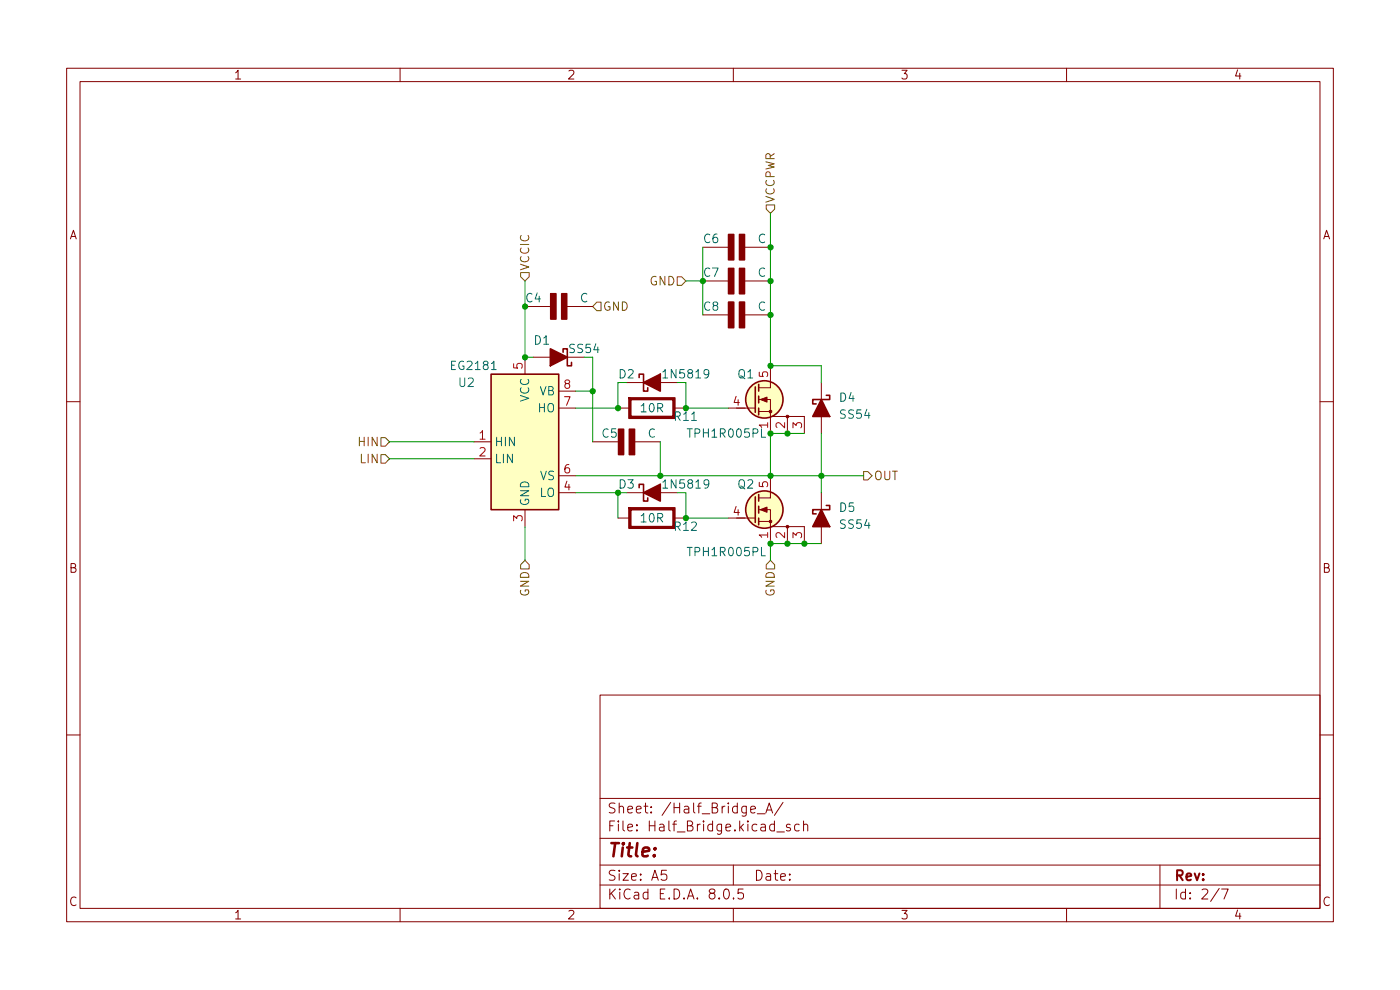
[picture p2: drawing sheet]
(kicad_sch
 (version 20231120)
 (generator "eeschema")
 (generator_version "8.0")
 (paper "A5")
 (lib_symbols
  (symbol "Driver_FET_Addition:EG2181" (exclude_from_sim no) (in_bom yes) (on_board yes)
   (property "Reference" "U" (at 5.334 13.716 0) (effects (font (size 1.27 1.27))))
   (property "Value" "EG2181" (at 7.62 11.684 0) (effects (font (size 1.27 1.27))))
   (property "Footprint" "Package_SO:SOP-8_5.28x5.23mm_P1.27mm" (at 0 -13.462 0) (effects (font (size 1.27 1.27)) (hide yes)))
   (property "Datasheet" "https://item.szlcsc.com/datasheet/EG2181/464355.html" (at -0.508 -16.764 0) (effects (font (size 1.27 1.27)) (hide yes)))
   (property "Description" "High and Low Side Driver, 600V, 2/2.5A, PDIP-8/SOIC-8" (at -1.778 -20.828 0) (effects (font (size 1.27 1.27)) (hide yes)))
   (symbol "EG2181_0_1"
    (rectangle (start -5.08 -10.16) (end 5.08 10.16) (stroke (width 0.254) (type default)) (fill (type background))))
   (symbol "EG2181_1_1"
    (pin input line (at -7.62 0 0) (length 2.54) (name "HIN" (effects (font (size 1.27 1.27)))) (number "1" (effects (font (size 1.27 1.27)))))
    (pin input line (at -7.62 -2.54 0) (length 2.54) (name "LIN" (effects (font (size 1.27 1.27)))) (number "2" (effects (font (size 1.27 1.27)))))
    (pin power_in line (at 0 -12.7 90) (length 2.54) (name "GND" (effects (font (size 1.27 1.27)))) (number "3" (effects (font (size 1.27 1.27)))))
    (pin output line (at 7.62 -7.62 180) (length 2.54) (name "LO" (effects (font (size 1.27 1.27)))) (number "4" (effects (font (size 1.27 1.27)))))
    (pin power_in line (at 0 12.7 270) (length 2.54) (name "VCC" (effects (font (size 1.27 1.27)))) (number "5" (effects (font (size 1.27 1.27)))))
    (pin passive line (at 7.62 -5.08 180) (length 2.54) (name "VS" (effects (font (size 1.27 1.27)))) (number "6" (effects (font (size 1.27 1.27)))))
    (pin output line (at 7.62 5.08 180) (length 2.54) (name "HO" (effects (font (size 1.27 1.27)))) (number "7" (effects (font (size 1.27 1.27)))))
    (pin passive line (at 7.62 7.62 180) (length 2.54) (name "VB" (effects (font (size 1.27 1.27)))) (number "8" (effects (font (size 1.27 1.27)))))))
  (symbol "PCM_Diode_Schottky_AKL:1N5819"
   (pin_numbers hide)
   (pin_names
    (offset 1.016) hide) (exclude_from_sim no) (in_bom yes) (on_board yes)
   (property "Reference" "D" (at 0 5.08 0) (effects (font (size 1.27 1.27))))
   (property "Value" "1N5819" (at 0 2.54 0) (effects (font (size 1.27 1.27))))
   (property "Footprint" "PCM_Diode_THT_AKL:D_DO-41_SOD81_P7.62mm_Horizontal" (at 0 0 0) (effects (font (size 1.27 1.27)) (hide yes)))
   (property "Datasheet" "https://www.tme.eu/Document/1dcb17797cd83f32e896ece3030f14cc/1n5817-19.pdf" (at 0 0 0) (effects (font (size 1.27 1.27)) (hide yes)))
   (property "Description" "DO-41 Schottky diode, 40V, 1A, Alternate KiCAD Library" (at 0 0 0) (effects (font (size 1.27 1.27)) (hide yes)))
   (symbol "1N5819_0_1"
    (polyline (pts (xy -1.27 0) (xy 1.27 0)) (stroke (width 0) (type default)) (fill (type none)))
    (polyline (pts (xy -1.27 -1.27) (xy -1.27 1.27) (xy 1.27 0) (xy -1.27 -1.27)) (stroke (width 0.254) (type default)) (fill (type outline)))
    (polyline (pts (xy 1.905 -0.762) (xy 1.905 -1.27) (xy 1.27 -1.27) (xy 1.27 1.27) (xy 0.635 1.27) (xy 0.635 0.762)) (stroke (width 0.254) (type default)) (fill (type none))))
   (symbol "1N5819_0_2"
    (polyline (pts (xy -2.54 -2.54) (xy 2.54 2.54)) (stroke (width 0) (type default)) (fill (type none)))
    (polyline (pts (xy 0 1.778) (xy 1.778 0)) (stroke (width 0.254) (type default)) (fill (type none)))
    (polyline (pts (xy 0 1.778) (xy -0.381 1.397) (xy 0 1.016)) (stroke (width 0.254) (type default)) (fill (type none)))
    (polyline (pts (xy 1.778 0) (xy 2.159 0.381) (xy 1.778 0.762)) (stroke (width 0.254) (type default)) (fill (type none)))
    (polyline (pts (xy -0.889 -0.889) (xy -1.778 0) (xy 0.889 0.889) (xy 0 -1.778) (xy -0.889 -0.889)) (stroke (width 0.254) (type default)) (fill (type outline))))
   (symbol "1N5819_1_1"
    (pin passive line (at 3.81 0 180) (length 2.54) (name "K" (effects (font (size 1.27 1.27)))) (number "1" (effects (font (size 1.27 1.27)))))
    (pin passive line (at -3.81 0 0) (length 2.54) (name "A" (effects (font (size 1.27 1.27)))) (number "2" (effects (font (size 1.27 1.27))))))
   (symbol "1N5819_1_2"
    (pin passive line (at 2.54 2.54 180) (length 0) (name "K" (effects (font (size 1.27 1.27)))) (number "1" (effects (font (size 1.27 1.27)))))
    (pin passive line (at -2.54 -2.54 0) (length 0) (name "A" (effects (font (size 1.27 1.27)))) (number "2" (effects (font (size 1.27 1.27)))))))
  (symbol "PCM_Diode_Schottky_AKL:SS54"
   (pin_numbers hide)
   (pin_names
    (offset 1.016) hide) (exclude_from_sim no) (in_bom yes) (on_board yes)
   (property "Reference" "D" (at 0 5.08 0) (effects (font (size 1.27 1.27))))
   (property "Value" "SS54" (at 0 2.54 0) (effects (font (size 1.27 1.27))))
   (property "Footprint" "PCM_Diode_SMD_AKL:D_SMC" (at 0 0 0) (effects (font (size 1.27 1.27)) (hide yes)))
   (property "Datasheet" "https://www.laro.com.pl/pdf/ss56.pdf" (at 0 0 0) (effects (font (size 1.27 1.27)) (hide yes)))
   (property "Description" "SMC Schottky diode, 40V, 5A, Alternate KiCAD Library" (at 0 0 0) (effects (font (size 1.27 1.27)) (hide yes)))
   (symbol "SS54_0_1"
    (polyline (pts (xy -1.27 0) (xy 1.27 0)) (stroke (width 0) (type default)) (fill (type none)))
    (polyline (pts (xy -1.27 -1.27) (xy -1.27 1.27) (xy 1.27 0) (xy -1.27 -1.27)) (stroke (width 0.254) (type default)) (fill (type outline)))
    (polyline (pts (xy 1.905 -0.762) (xy 1.905 -1.27) (xy 1.27 -1.27) (xy 1.27 1.27) (xy 0.635 1.27) (xy 0.635 0.762)) (stroke (width 0.254) (type default)) (fill (type none))))
   (symbol "SS54_0_2"
    (polyline (pts (xy -2.54 -2.54) (xy 2.54 2.54)) (stroke (width 0) (type default)) (fill (type none)))
    (polyline (pts (xy 0 1.778) (xy 1.778 0)) (stroke (width 0.254) (type default)) (fill (type none)))
    (polyline (pts (xy 0 1.778) (xy -0.381 1.397) (xy 0 1.016)) (stroke (width 0.254) (type default)) (fill (type none)))
    (polyline (pts (xy 1.778 0) (xy 2.159 0.381) (xy 1.778 0.762)) (stroke (width 0.254) (type default)) (fill (type none)))
    (polyline (pts (xy -0.889 -0.889) (xy -1.778 0) (xy 0.889 0.889) (xy 0 -1.778) (xy -0.889 -0.889)) (stroke (width 0.254) (type default)) (fill (type outline))))
   (symbol "SS54_1_1"
    (pin passive line (at 3.81 0 180) (length 2.54) (name "K" (effects (font (size 1.27 1.27)))) (number "1" (effects (font (size 1.27 1.27)))))
    (pin passive line (at -3.81 0 0) (length 2.54) (name "A" (effects (font (size 1.27 1.27)))) (number "2" (effects (font (size 1.27 1.27))))))
   (symbol "SS54_1_2"
    (pin passive line (at 2.54 2.54 180) (length 0) (name "K" (effects (font (size 1.27 1.27)))) (number "1" (effects (font (size 1.27 1.27)))))
    (pin passive line (at -2.54 -2.54 0) (length 0) (name "A" (effects (font (size 1.27 1.27)))) (number "2" (effects (font (size 1.27 1.27)))))))
  (symbol "PCM_Elektuur:C"
   (pin_numbers hide)
   (pin_names
    (offset 0) hide) (exclude_from_sim no) (in_bom yes) (on_board yes)
   (property "Reference" "C" (at 0.635 3.175 0) (effects (font (size 1.27 1.27)) (justify left)))
   (property "Value" "C" (at 0.635 -3.175 0) (effects (font (size 1.27 1.27)) (justify left)))
   (property "Footprint" "" (at 0 0 0) (effects (font (size 1.27 1.27)) (hide yes)))
   (property "Datasheet" "" (at 0 0 0) (effects (font (size 1.27 1.27)) (hide yes)))
   (property "Description" "capacitor, non-polarized/bipolar" (at 0 0 0) (effects (font (size 1.27 1.27)) (hide yes)))
   (property "Indicator" "+" (at -1.27 3.175 0) (effects (font (size 1.27 1.27)) (hide yes)))
   (property "Rating" "V" (at -0.635 -3.175 0) (effects (font (size 1.27 1.27)) (justify right) (hide yes)))
   (symbol "C_1_1"
    (rectangle (start -1.905 -0.4318) (end 1.905 -1.1938) (stroke (width 0.254) (type default)) (fill (type outline)))
    (rectangle (start -1.905 1.1938) (end 1.905 0.4318) (stroke (width 0.254) (type default)) (fill (type outline)))
    (pin passive line (at 0 5.08 270) (length 3.8862) (name "+" (effects (font (size 1.27 1.27)))) (number "1" (effects (font (size 1.27 1.27)))))
    (pin passive line (at 0 -5.08 90) (length 3.8862) (name "-" (effects (font (size 1.27 1.27)))) (number "2" (effects (font (size 1.27 1.27))))))
   (symbol "C_1_2"
    (polyline (pts (xy -1.905 -1.4986) (xy 1.905 -1.4986) (xy 1.905 -0.4318) (xy -1.905 -0.4318) (xy -1.905 -1.4986) (xy -1.8034 -1.397) (xy -1.8034 -0.5334) (xy 1.8034 -0.5334) (xy 1.8034 -1.397) (xy -1.8034 -1.397) (xy -1.905 -1.4986)) (stroke (width 0.254) (type default)) (fill (type outline)))
    (polyline (pts (xy -1.905 0.4318) (xy 1.905 0.4318) (xy 1.905 1.4986) (xy -1.905 1.4986) (xy -1.905 0.4318) (xy -1.8034 0.5334) (xy -1.8034 1.397) (xy 1.8034 1.397) (xy 1.8034 0.5334) (xy -1.8034 0.5334) (xy -1.905 0.4318)) (stroke (width 0.254) (type default)) (fill (type outline)))
    (pin passive line (at 0 5.08 270) (length 3.5814) (name "+" (effects (font (size 1.27 1.27)))) (number "1" (effects (font (size 1.27 1.27)))))
    (pin passive line (at 0 -5.08 90) (length 3.5814) (name "-" (effects (font (size 1.27 1.27)))) (number "2" (effects (font (size 1.27 1.27)))))))
  (symbol "PCM_Elektuur:R"
   (pin_numbers hide)
   (pin_names
    (offset 0) hide) (exclude_from_sim no) (in_bom yes) (on_board yes)
   (property "Reference" "R" (at 2.54 3.175 0) (effects (font (size 1.27 1.27)) (justify left)))
   (property "Value" "R" (at 0 0 90) (effects (font (size 1.27 1.27))))
   (property "Footprint" "" (at 0 0 0) (effects (font (size 1.27 1.27)) (hide yes)))
   (property "Datasheet" "" (at 0 0 0) (effects (font (size 1.27 1.27)) (hide yes)))
   (property "Description" "resistor" (at 0 0 0) (effects (font (size 1.27 1.27)) (hide yes)))
   (property "Indicator" "+" (at -3.175 3.175 0) (effects (font (size 1.27 1.27)) (hide yes)))
   (property "Rating" "W" (at 2.54 -3.175 0) (effects (font (size 1.27 1.27)) (justify left) (hide yes)))
   (symbol "R_1_1"
    (polyline (pts (xy -1.524 -3.429) (xy 1.524 -3.429) (xy 1.524 3.429) (xy -1.524 3.429) (xy -1.524 -3.429) (xy -1.27 -3.175) (xy -1.27 3.175) (xy 1.27 3.175) (xy 1.27 -3.175) (xy -1.27 -3.175) (xy -1.524 -3.429)) (stroke (width 0.254) (type default)) (fill (type outline)))
    (pin passive line (at 0 5.08 270) (length 1.651) (name "+" (effects (font (size 1.27 1.27)))) (number "1" (effects (font (size 1.27 1.27)))))
    (pin passive line (at 0 -5.08 90) (length 1.651) (name "-" (effects (font (size 1.27 1.27)))) (number "2" (effects (font (size 1.27 1.27))))))
   (symbol "R_1_2"
    (polyline (pts (xy -0.508 -3.429) (xy 1.524 -3.429) (xy 1.524 3.429) (xy -0.508 3.429) (xy -0.508 3.175) (xy 1.27 3.175) (xy 1.27 -3.175) (xy -0.508 -3.175) (xy -0.508 -3.429)) (stroke (width 0.254) (type default)) (fill (type outline)))
    (pin passive line (at 0 5.08 270) (length 1.651) (name "+" (effects (font (size 1.27 1.27)))) (number "1" (effects (font (size 1.27 1.27)))))
    (pin passive line (at 0 -5.08 90) (length 1.651) (name "-" (effects (font (size 1.27 1.27)))) (number "2" (effects (font (size 1.27 1.27))))))
   (symbol "R_1_3"
    (polyline (pts (xy 0 3.4798) (xy 0 3.2004) (xy 0.7112 2.794) (xy -1.1938 1.6764) (xy 0.7112 0.5588) (xy -1.1938 -0.5588) (xy 0.7112 -1.6764) (xy -1.1938 -2.794) (xy 0 -3.4798) (xy 0 -3.2004) (xy -0.7112 -2.794) (xy 1.1938 -1.6764) (xy -0.7112 -0.5588) (xy 1.1938 0.5588) (xy -0.7112 1.6764) (xy 1.1938 2.794) (xy 0 3.4798)) (stroke (width 0.254) (type default)) (fill (type outline)))
    (pin passive line (at 0 5.08 270) (length 1.6002) (name "+" (effects (font (size 1.27 1.27)))) (number "1" (effects (font (size 1.27 1.27)))))
    (pin passive line (at 0 -5.08 90) (length 1.6002) (name "-" (effects (font (size 1.27 1.27)))) (number "2" (effects (font (size 1.27 1.27))))))
   (symbol "R_1_4"
    (polyline (pts (xy 0 4.5466) (xy 0 4.2672) (xy 0.0508 4.2418) (xy 1.016 3.683) (xy -1.524 2.2098) (xy 1.016 0.7366) (xy -1.524 -0.7366) (xy 1.016 -2.2098) (xy -1.524 -3.683) (xy -0.0762 -4.5212) (xy 0 -4.5466) (xy 0 -4.2672) (xy -0.0508 -4.2418) (xy -1.016 -3.683) (xy 1.524 -2.2098) (xy -1.016 -0.7366) (xy 1.524 0.7366) (xy -1.016 2.2098) (xy 1.524 3.683) (xy 0.0762 4.5212) (xy 0 4.5466)) (stroke (width 0.254) (type default)) (fill (type outline)))
    (pin passive line (at 0 5.08 270) (length 0.5334) (name "+" (effects (font (size 1.27 1.27)))) (number "1" (effects (font (size 1.27 1.27)))))
    (pin passive line (at 0 -5.08 90) (length 0.5334) (name "-" (effects (font (size 1.27 1.27)))) (number "2" (effects (font (size 1.27 1.27)))))))
  (symbol "PCM_Transistor_MOSFET_AKL:TPH1R005PL"
   (pin_names hide) (exclude_from_sim no) (in_bom yes) (on_board yes)
   (property "Reference" "Q" (at 5.08 1.27 0) (effects (font (size 1.27 1.27)) (justify left)))
   (property "Value" "TPH1R005PL" (at 5.08 -1.27 0) (effects (font (size 1.27 1.27)) (justify left)))
   (property "Footprint" "PCM_Package_SON_AKL:Infineon_PG-TDSON-8" (at 5.08 2.54 0) (effects (font (size 1.27 1.27)) (hide yes)))
   (property "Datasheet" "https://www.tme.eu/Document/4940fec2b17bd8b975b7bd00f5385ed5/TPH1R005PL.pdf" (at 0 0 0) (effects (font (size 1.27 1.27)) (hide yes)))
   (property "Description" "TDSON-8 N-MOSFET enchancement mode transistor, 45V, 150A, 170W, Alternate KiCAD Library" (at 0 0 0) (effects (font (size 1.27 1.27)) (hide yes)))
   (symbol "TPH1R005PL_0_1"
    (polyline (pts (xy 0.254 -1.27) (xy -2.54 -1.27)) (stroke (width 0) (type default)) (fill (type none)))
    (polyline (pts (xy 0.254 1.905) (xy 0.254 -1.905)) (stroke (width 0.254) (type default)) (fill (type none)))
    (polyline (pts (xy 0.762 -1.778) (xy 2.54 -1.778)) (stroke (width 0) (type default)) (fill (type none)))
    (polyline (pts (xy 0.762 -1.27) (xy 0.762 -2.286)) (stroke (width 0.254) (type default)) (fill (type none)))
    (polyline (pts (xy 0.762 0.508) (xy 0.762 -0.508)) (stroke (width 0.254) (type default)) (fill (type none)))
    (polyline (pts (xy 0.762 2.286) (xy 0.762 1.27)) (stroke (width 0.254) (type default)) (fill (type none)))
    (polyline (pts (xy 2.54 1.778) (xy 0.762 1.778)) (stroke (width 0) (type default)) (fill (type none)))
    (polyline (pts (xy 2.54 2.54) (xy 2.54 1.778)) (stroke (width 0) (type default)) (fill (type none)))
    (polyline (pts (xy 7.62 -2.54) (xy 2.54 -2.54)) (stroke (width 0) (type default)) (fill (type none)))
    (polyline (pts (xy 2.54 -2.54) (xy 2.54 0) (xy 0.762 0)) (stroke (width 0) (type default)) (fill (type none)))
    (polyline (pts (xy 1.016 0) (xy 2.032 0.381) (xy 2.032 -0.381) (xy 1.016 0)) (stroke (width 0) (type default)) (fill (type outline)))
    (circle (center 1.651 0) (radius 2.794) (stroke (width 0.254) (type default)) (fill (type background)))
    (circle (center 2.54 -1.778) (radius 0.1778) (stroke (width 0) (type default)) (fill (type outline))))
   (symbol "TPH1R005PL_1_1"
    (circle (center 5.08 -2.54) (radius 0.1778) (stroke (width 0) (type default)) (fill (type outline)))
    (pin passive line (at 2.54 -5.08 90) (length 2.54) (name "S" (effects (font (size 1.27 1.27)))) (number "1" (effects (font (size 1.27 1.27)))))
    (pin passive line (at 5.08 -5.08 90) (length 2.54) (name "S" (effects (font (size 1.27 1.27)))) (number "2" (effects (font (size 1.27 1.27)))))
    (pin passive line (at 7.62 -5.08 90) (length 2.54) (name "S" (effects (font (size 1.27 1.27)))) (number "3" (effects (font (size 1.27 1.27)))))
    (pin input line (at -3.81 -1.27 0) (length 2.54) (name "G" (effects (font (size 1.27 1.27)))) (number "4" (effects (font (size 1.27 1.27)))))
    (pin passive line (at 2.54 5.08 270) (length 2.54) (name "D" (effects (font (size 1.27 1.27)))) (number "5" (effects (font (size 1.27 1.27))))))))
 (junction
  (at 123.19 71.12)
  (diameter 0)
  (color 0 0 0 0))
 (junction
  (at 118.11 64.77)
  (diameter 0)
  (color 0 0 0 0))
 (junction
  (at 115.57 54.61)
  (diameter 0)
  (color 0 0 0 0))
 (junction
  (at 115.57 81.28)
  (diameter 0)
  (color 0 0 0 0))
 (junction
  (at 115.57 36.83)
  (diameter 0)
  (color 0 0 0 0))
 (junction
  (at 92.71 60.96)
  (diameter 0)
  (color 0 0 0 0))
 (junction
  (at 115.57 41.91)
  (diameter 0)
  (color 0 0 0 0))
 (junction
  (at 115.57 71.12)
  (diameter 0)
  (color 0 0 0 0))
 (junction
  (at 92.71 73.66)
  (diameter 0)
  (color 0 0 0 0))
 (junction
  (at 102.87 60.96)
  (diameter 0)
  (color 0 0 0 0))
 (junction
  (at 78.74 53.34)
  (diameter 0)
  (color 0 0 0 0))
 (junction
  (at 105.41 41.91)
  (diameter 0)
  (color 0 0 0 0))
 (junction
  (at 120.65 81.28)
  (diameter 0)
  (color 0 0 0 0))
 (junction
  (at 99.06 71.12)
  (diameter 0)
  (color 0 0 0 0))
 (junction
  (at 115.57 46.99)
  (diameter 0)
  (color 0 0 0 0))
 (junction
  (at 78.74 45.72)
  (diameter 0)
  (color 0 0 0 0))
 (junction
  (at 115.57 64.77)
  (diameter 0)
  (color 0 0 0 0))
 (junction
  (at 102.87 77.47)
  (diameter 0)
  (color 0 0 0 0))
 (junction
  (at 88.9 58.42)
  (diameter 0)
  (color 0 0 0 0))
 (junction
  (at 118.11 81.28)
  (diameter 0)
  (color 0 0 0 0))
 (wire
  (pts (xy 102.87 57.15) (xy 102.87 60.96))
  (stroke (width 0) (type default)))
 (wire
  (pts (xy 88.9 58.42) (xy 88.9 66.04))
  (stroke (width 0) (type default)))
 (wire
  (pts (xy 99.06 66.04) (xy 99.06 71.12))
  (stroke (width 0) (type default)))
 (wire
  (pts (xy 86.36 73.66) (xy 92.71 73.66))
  (stroke (width 0) (type default)))
 (wire
  (pts (xy 78.74 41.91) (xy 78.74 45.72))
  (stroke (width 0) (type default)))
 (wire
  (pts (xy 102.87 73.66) (xy 102.87 77.47))
  (stroke (width 0) (type default)))
 (wire
  (pts (xy 102.87 60.96) (xy 109.22 60.96))
  (stroke (width 0) (type default)))
 (wire
  (pts (xy 92.71 57.15) (xy 92.71 60.96))
  (stroke (width 0) (type default)))
 (wire
  (pts (xy 120.65 81.28) (xy 123.19 81.28))
  (stroke (width 0) (type default)))
 (wire
  (pts (xy 93.98 73.66) (xy 92.71 73.66))
  (stroke (width 0) (type default)))
 (wire
  (pts (xy 86.36 60.96) (xy 92.71 60.96))
  (stroke (width 0) (type default)))
 (wire
  (pts (xy 105.41 36.83) (xy 105.41 41.91))
  (stroke (width 0) (type default)))
 (wire
  (pts (xy 105.41 41.91) (xy 105.41 46.99))
  (stroke (width 0) (type default)))
 (wire
  (pts (xy 87.63 53.34) (xy 88.9 53.34))
  (stroke (width 0) (type default)))
 (wire
  (pts (xy 93.98 57.15) (xy 92.71 57.15))
  (stroke (width 0) (type default)))
 (wire
  (pts (xy 78.74 45.72) (xy 78.74 53.34))
  (stroke (width 0) (type default)))
 (wire
  (pts (xy 102.87 41.91) (xy 105.41 41.91))
  (stroke (width 0) (type default)))
 (wire
  (pts (xy 101.6 57.15) (xy 102.87 57.15))
  (stroke (width 0) (type default)))
 (wire
  (pts (xy 101.6 73.66) (xy 102.87 73.66))
  (stroke (width 0) (type default)))
 (wire
  (pts (xy 115.57 54.61) (xy 123.19 54.61))
  (stroke (width 0) (type default)))
 (wire
  (pts (xy 115.57 81.28) (xy 115.57 83.82))
  (stroke (width 0) (type default)))
 (wire
  (pts (xy 115.57 64.77) (xy 118.11 64.77))
  (stroke (width 0) (type default)))
 (wire
  (pts (xy 86.36 71.12) (xy 99.06 71.12))
  (stroke (width 0) (type default)))
 (wire
  (pts (xy 78.74 83.82) (xy 78.74 78.74))
  (stroke (width 0) (type default)))
 (wire
  (pts (xy 123.19 71.12) (xy 115.57 71.12))
  (stroke (width 0) (type default)))
 (wire
  (pts (xy 58.42 68.58) (xy 71.12 68.58))
  (stroke (width 0) (type default)))
 (wire
  (pts (xy 99.06 71.12) (xy 115.57 71.12))
  (stroke (width 0) (type default)))
 (wire
  (pts (xy 115.57 46.99) (xy 115.57 54.61))
  (stroke (width 0) (type default)))
 (wire
  (pts (xy 86.36 58.42) (xy 88.9 58.42))
  (stroke (width 0) (type default)))
 (wire
  (pts (xy 123.19 64.77) (xy 123.19 71.12))
  (stroke (width 0) (type default)))
 (wire
  (pts (xy 118.11 64.77) (xy 120.65 64.77))
  (stroke (width 0) (type default)))
 (wire
  (pts (xy 115.57 41.91) (xy 115.57 46.99))
  (stroke (width 0) (type default)))
 (wire
  (pts (xy 92.71 73.66) (xy 92.71 77.47))
  (stroke (width 0) (type default)))
 (wire
  (pts (xy 123.19 71.12) (xy 123.19 73.66))
  (stroke (width 0) (type default)))
 (wire
  (pts (xy 129.54 71.12) (xy 123.19 71.12))
  (stroke (width 0) (type default)))
 (wire
  (pts (xy 115.57 81.28) (xy 118.11 81.28))
  (stroke (width 0) (type default)))
 (wire
  (pts (xy 123.19 57.15) (xy 123.19 54.61))
  (stroke (width 0) (type default)))
 (wire
  (pts (xy 80.01 53.34) (xy 78.74 53.34))
  (stroke (width 0) (type default)))
 (wire
  (pts (xy 88.9 53.34) (xy 88.9 58.42))
  (stroke (width 0) (type default)))
 (wire
  (pts (xy 115.57 64.77) (xy 115.57 71.12))
  (stroke (width 0) (type default)))
 (wire
  (pts (xy 118.11 81.28) (xy 120.65 81.28))
  (stroke (width 0) (type default)))
 (wire
  (pts (xy 115.57 31.75) (xy 115.57 36.83))
  (stroke (width 0) (type default)))
 (wire
  (pts (xy 58.42 66.04) (xy 71.12 66.04))
  (stroke (width 0) (type default)))
 (wire
  (pts (xy 115.57 36.83) (xy 115.57 41.91))
  (stroke (width 0) (type default)))
 (wire
  (pts (xy 102.87 77.47) (xy 109.22 77.47))
  (stroke (width 0) (type default)))
 (hierarchical_label "HIN"
  (shape input)
  (at 58.42 66.04 180)
  (fields_autoplaced yes)
  (effects (font (size 1.27 1.27)) (justify right)))
 (hierarchical_label "VCCPWR"
  (shape input)
  (at 115.57 31.75 90)
  (fields_autoplaced yes)
  (effects (font (size 1.27 1.27)) (justify left)))
 (hierarchical_label "OUT"
  (shape output)
  (at 129.54 71.12 0)
  (fields_autoplaced yes)
  (effects (font (size 1.27 1.27)) (justify left)))
 (hierarchical_label "LIN"
  (shape input)
  (at 58.42 68.58 180)
  (fields_autoplaced yes)
  (effects (font (size 1.27 1.27)) (justify right)))
 (hierarchical_label "GND"
  (shape input)
  (at 88.9 45.72 0)
  (fields_autoplaced yes)
  (effects (font (size 1.27 1.27)) (justify left)))
 (hierarchical_label "GND"
  (shape input)
  (at 115.57 83.82 270)
  (fields_autoplaced yes)
  (effects (font (size 1.27 1.27)) (justify right)))
 (hierarchical_label "GND"
  (shape input)
  (at 102.87 41.91 180)
  (fields_autoplaced yes)
  (effects (font (size 1.27 1.27)) (justify right)))
 (hierarchical_label "GND"
  (shape input)
  (at 78.74 83.82 270)
  (fields_autoplaced yes)
  (effects (font (size 1.27 1.27)) (justify right)))
 (hierarchical_label "VCCIC"
  (shape input)
  (at 78.74 41.91 90)
  (fields_autoplaced yes)
  (effects (font (size 1.27 1.27)) (justify left)))
 (symbol
  (lib_id "PCM_Diode_Schottky_AKL:SS54")
  (at 123.19 60.96 90)
  (unit 1)
  (exclude_from_sim no)
  (in_bom yes)
  (on_board yes)
  (dnp no)
  (fields_autoplaced yes)
  (property "Reference" "D9" (at 125.73 59.3724 90) (effects (font (size 1.27 1.27)) (justify right)))
  (property "Value" "SS54" (at 125.73 61.9124 90) (effects (font (size 1.27 1.27)) (justify right)))
  (property "Footprint" "Diode_SMD:D_SMA_Handsoldering" (at 123.19 60.96 0) (effects (font (size 1.27 1.27)) (hide yes)))
  (property "Datasheet" "https://www.laro.com.pl/pdf/ss56.pdf" (at 123.19 60.96 0) (effects (font (size 1.27 1.27)) (hide yes)))
  (property "Description" "SMC Schottky diode, 40V, 5A, Alternate KiCAD Library" (at 123.19 60.96 0) (effects (font (size 1.27 1.27)) (hide yes)))
  (pin "2")
  (pin "1")
  (instances (project "Am32stc8051u" (path "" (reference "D9") (unit 1)) (path "" (reference "D4") (unit 1)) (path "" (reference "D14") (unit 1)))))
 (symbol
  (lib_id "Driver_FET_Addition:EG2181")
  (at 78.74 66.04 0)
  (unit 1)
  (exclude_from_sim no)
  (in_bom yes)
  (on_board yes)
  (dnp no)
  (property "Reference" "U3" (at 68.58 57.15 0) (effects (font (size 1.27 1.27)) (justify left)))
  (property "Value" "EG2181" (at 67.31 54.61 0) (effects (font (size 1.27 1.27)) (justify left)))
  (property "Footprint" "Package_SO:SOP-8_5.28x5.23mm_P1.27mm" (at 78.74 79.502 0) (effects (font (size 1.27 1.27)) (hide yes)))
  (property "Datasheet" "https://item.szlcsc.com/datasheet/EG2181/464355.html" (at 78.232 82.804 0) (effects (font (size 1.27 1.27)) (hide yes)))
  (property "Description" "High and Low Side Driver, 600V, 2/2.5A, PDIP-8/SOIC-8" (at 76.962 86.868 0) (effects (font (size 1.27 1.27)) (hide yes)))
  (pin "5")
  (pin "4")
  (pin "7")
  (pin "1")
  (pin "2")
  (pin "8")
  (pin "3")
  (pin "6")
  (instances (project "Am32stc8051u" (path "" (reference "U3") (unit 1)) (path "" (reference "U2") (unit 1)) (path "" (reference "U4") (unit 1)))))
 (symbol
  (lib_id "PCM_Elektuur:C")
  (at 93.98 66.04 90)
  (unit 1)
  (exclude_from_sim no)
  (in_bom yes)
  (on_board yes)
  (dnp no)
  (property "Reference" "C10" (at 91.44 64.77 90) (effects (font (size 1.27 1.27))))
  (property "Value" "C" (at 97.79 64.77 90) (effects (font (size 1.27 1.27))))
  (property "Footprint" "Capacitor_SMD:C_0603_1608Metric_Pad1.08x0.95mm_HandSolder" (at 93.98 66.04 0) (effects (font (size 1.27 1.27)) (hide yes)))
  (property "Datasheet" "" (at 93.98 66.04 0) (effects (font (size 1.27 1.27)) (hide yes)))
  (property "Description" "capacitor, non-polarized/bipolar" (at 93.98 66.04 0) (effects (font (size 1.27 1.27)) (hide yes)))
  (property "Indicator" "+" (at 90.805 67.31 0) (effects (font (size 1.27 1.27)) (hide yes)))
  (property "Rating" "V" (at 97.155 66.675 0) (effects (font (size 1.27 1.27)) (justify right) (hide yes)))
  (pin "1")
  (pin "2")
  (instances (project "Am32stc8051u" (path "" (reference "C10") (unit 1)) (path "" (reference "C5") (unit 1)) (path "" (reference "C15") (unit 1)))))
 (symbol
  (lib_id "PCM_Transistor_MOSFET_AKL:TPH1R005PL")
  (at 113.03 76.2 0)
  (unit 1)
  (exclude_from_sim no)
  (in_bom yes)
  (on_board yes)
  (dnp no)
  (property "Reference" "Q4" (at 110.49 72.39 0) (effects (font (size 1.27 1.27)) (justify left)))
  (property "Value" "TPH1R005PL" (at 102.87 82.55 0) (effects (font (size 1.27 1.27)) (justify left)))
  (property "Footprint" "PCM_Package_SON_AKL:Infineon_PG-TDSON-8" (at 118.11 73.66 0) (effects (font (size 1.27 1.27)) (hide yes)))
  (property "Datasheet" "https://www.tme.eu/Document/4940fec2b17bd8b975b7bd00f5385ed5/TPH1R005PL.pdf" (at 113.03 76.2 0) (effects (font (size 1.27 1.27)) (hide yes)))
  (property "Description" "TDSON-8 N-MOSFET enchancement mode transistor, 45V, 150A, 170W, Alternate KiCAD Library" (at 113.03 76.2 0) (effects (font (size 1.27 1.27)) (hide yes)))
  (pin "2")
  (pin "4")
  (pin "1")
  (pin "5")
  (pin "3")
  (instances (project "Am32stc8051u" (path "" (reference "Q4") (unit 1)) (path "" (reference "Q2") (unit 1)) (path "" (reference "Q6") (unit 1)))))
 (symbol
  (lib_id "PCM_Transistor_MOSFET_AKL:TPH1R005PL")
  (at 113.03 59.69 0)
  (unit 1)
  (exclude_from_sim no)
  (in_bom yes)
  (on_board yes)
  (dnp no)
  (property "Reference" "Q3" (at 110.49 55.88 0) (effects (font (size 1.27 1.27)) (justify left)))
  (property "Value" "TPH1R005PL" (at 102.87 64.77 0) (effects (font (size 1.27 1.27)) (justify left)))
  (property "Footprint" "PCM_Package_SON_AKL:Infineon_PG-TDSON-8" (at 118.11 57.15 0) (effects (font (size 1.27 1.27)) (hide yes)))
  (property "Datasheet" "https://www.tme.eu/Document/4940fec2b17bd8b975b7bd00f5385ed5/TPH1R005PL.pdf" (at 113.03 59.69 0) (effects (font (size 1.27 1.27)) (hide yes)))
  (property "Description" "TDSON-8 N-MOSFET enchancement mode transistor, 45V, 150A, 170W, Alternate KiCAD Library" (at 113.03 59.69 0) (effects (font (size 1.27 1.27)) (hide yes)))
  (pin "2")
  (pin "4")
  (pin "1")
  (pin "5")
  (pin "3")
  (instances (project "Am32stc8051u" (path "" (reference "Q3") (unit 1)) (path "" (reference "Q1") (unit 1)) (path "" (reference "Q5") (unit 1)))))
 (symbol
  (lib_id "PCM_Elektuur:C")
  (at 110.49 36.83 90)
  (unit 1)
  (exclude_from_sim no)
  (in_bom yes)
  (on_board yes)
  (dnp no)
  (property "Reference" "C11" (at 106.68 35.56 90) (effects (font (size 1.27 1.27))))
  (property "Value" "C" (at 114.3 35.56 90) (effects (font (size 1.27 1.27))))
  (property "Footprint" "Capacitor_SMD:C_1206_3216Metric_Pad1.33x1.80mm_HandSolder" (at 110.49 36.83 0) (effects (font (size 1.27 1.27)) (hide yes)))
  (property "Datasheet" "" (at 110.49 36.83 0) (effects (font (size 1.27 1.27)) (hide yes)))
  (property "Description" "capacitor, non-polarized/bipolar" (at 110.49 36.83 0) (effects (font (size 1.27 1.27)) (hide yes)))
  (property "Indicator" "+" (at 107.315 38.1 0) (effects (font (size 1.27 1.27)) (hide yes)))
  (property "Rating" "V" (at 113.665 37.465 0) (effects (font (size 1.27 1.27)) (justify right) (hide yes)))
  (pin "1")
  (pin "2")
  (instances (project "Am32stc8051u" (path "" (reference "C11") (unit 1)) (path "" (reference "C6") (unit 1)) (path "" (reference "C16") (unit 1)))))
 (symbol
  (lib_id "PCM_Elektuur:R")
  (at 97.79 77.47 270)
  (unit 1)
  (exclude_from_sim no)
  (in_bom yes)
  (on_board yes)
  (dnp no)
  (property "Reference" "R14" (at 102.87 78.74 90) (effects (font (size 1.27 1.27))))
  (property "Value" "10R" (at 97.79 77.47 90) (effects (font (size 1.27 1.27))))
  (property "Footprint" "PCM_Resistor_SMD_AKL:R_0603_1608Metric_Pad0.98x0.95mm_HandSolder" (at 97.79 77.47 0) (effects (font (size 1.27 1.27)) (hide yes)))
  (property "Datasheet" "" (at 97.79 77.47 0) (effects (font (size 1.27 1.27)) (hide yes)))
  (property "Description" "resistor" (at 97.79 77.47 0) (effects (font (size 1.27 1.27)) (hide yes)))
  (property "Indicator" "+" (at 100.965 74.295 0) (effects (font (size 1.27 1.27)) (hide yes)))
  (property "Rating" "W" (at 94.615 80.01 0) (effects (font (size 1.27 1.27)) (justify left) (hide yes)))
  (pin "2")
  (pin "1")
  (instances (project "Am32stc8051u" (path "" (reference "R14") (unit 1)) (path "" (reference "R12") (unit 1)) (path "" (reference "R16") (unit 1)))))
 (symbol
  (lib_id "PCM_Diode_Schottky_AKL:1N5819")
  (at 97.79 57.15 180)
  (unit 1)
  (exclude_from_sim no)
  (in_bom yes)
  (on_board yes)
  (dnp no)
  (property "Reference" "D12" (at 93.98 55.88 0) (effects (font (size 1.27 1.27))))
  (property "Value" "1N5819" (at 102.87 55.88 0) (effects (font (size 1.27 1.27))))
  (property "Footprint" "Diode_SMD:D_SOD-323_HandSoldering" (at 97.79 57.15 0) (effects (font (size 1.27 1.27)) (hide yes)))
  (property "Datasheet" "https://www.tme.eu/Document/1dcb17797cd83f32e896ece3030f14cc/1n5817-19.pdf" (at 97.79 57.15 0) (effects (font (size 1.27 1.27)) (hide yes)))
  (property "Description" "DO-41 Schottky diode, 40V, 1A, Alternate KiCAD Library" (at 97.79 57.15 0) (effects (font (size 1.27 1.27)) (hide yes)))
  (pin "1")
  (pin "2")
  (instances (project "" (path "" (reference "D12") (unit 1)) (path "" (reference "D7") (unit 1)) (path "" (reference "D2") (unit 1)) (path "" (reference "D12") (unit 1)))))
 (symbol
  (lib_id "PCM_Elektuur:C")
  (at 110.49 46.99 90)
  (unit 1)
  (exclude_from_sim no)
  (in_bom yes)
  (on_board yes)
  (dnp no)
  (property "Reference" "C13" (at 106.68 45.72 90) (effects (font (size 1.27 1.27))))
  (property "Value" "C" (at 114.3 45.72 90) (effects (font (size 1.27 1.27))))
  (property "Footprint" "Capacitor_SMD:C_1206_3216Metric_Pad1.33x1.80mm_HandSolder" (at 110.49 46.99 0) (effects (font (size 1.27 1.27)) (hide yes)))
  (property "Datasheet" "" (at 110.49 46.99 0) (effects (font (size 1.27 1.27)) (hide yes)))
  (property "Description" "capacitor, non-polarized/bipolar" (at 110.49 46.99 0) (effects (font (size 1.27 1.27)) (hide yes)))
  (property "Indicator" "+" (at 107.315 48.26 0) (effects (font (size 1.27 1.27)) (hide yes)))
  (property "Rating" "V" (at 113.665 47.625 0) (effects (font (size 1.27 1.27)) (justify right) (hide yes)))
  (pin "1")
  (pin "2")
  (instances (project "Am32stc8051u" (path "" (reference "C13") (unit 1)) (path "" (reference "C8") (unit 1)) (path "" (reference "C18") (unit 1)))))
 (symbol
  (lib_id "PCM_Diode_Schottky_AKL:SS54")
  (at 83.82 53.34 0)
  (unit 1)
  (exclude_from_sim no)
  (in_bom yes)
  (on_board yes)
  (dnp no)
  (property "Reference" "D6" (at 81.28 50.8 0) (effects (font (size 1.27 1.27))))
  (property "Value" "SS54" (at 87.63 52.07 0) (effects (font (size 1.27 1.27))))
  (property "Footprint" "Diode_SMD:D_SMA_Handsoldering" (at 83.82 53.34 0) (effects (font (size 1.27 1.27)) (hide yes)))
  (property "Datasheet" "https://www.laro.com.pl/pdf/ss56.pdf" (at 83.82 53.34 0) (effects (font (size 1.27 1.27)) (hide yes)))
  (property "Description" "SMC Schottky diode, 40V, 5A, Alternate KiCAD Library" (at 83.82 53.34 0) (effects (font (size 1.27 1.27)) (hide yes)))
  (pin "2")
  (pin "1")
  (instances (project "Am32stc8051u" (path "" (reference "D6") (unit 1)) (path "" (reference "D1") (unit 1)) (path "" (reference "D11") (unit 1)))))
 (symbol
  (lib_id "PCM_Elektuur:R")
  (at 97.79 60.96 270)
  (unit 1)
  (exclude_from_sim no)
  (in_bom yes)
  (on_board yes)
  (dnp no)
  (property "Reference" "R13" (at 102.87 62.23 90) (effects (font (size 1.27 1.27))))
  (property "Value" "10R" (at 97.79 60.96 90) (effects (font (size 1.27 1.27))))
  (property "Footprint" "PCM_Resistor_SMD_AKL:R_0603_1608Metric_Pad0.98x0.95mm_HandSolder" (at 97.79 60.96 0) (effects (font (size 1.27 1.27)) (hide yes)))
  (property "Datasheet" "" (at 97.79 60.96 0) (effects (font (size 1.27 1.27)) (hide yes)))
  (property "Description" "resistor" (at 97.79 60.96 0) (effects (font (size 1.27 1.27)) (hide yes)))
  (property "Indicator" "+" (at 100.965 57.785 0) (effects (font (size 1.27 1.27)) (hide yes)))
  (property "Rating" "W" (at 94.615 63.5 0) (effects (font (size 1.27 1.27)) (justify left) (hide yes)))
  (pin "2")
  (pin "1")
  (instances (project "Am32stc8051u" (path "" (reference "R13") (unit 1)) (path "" (reference "R11") (unit 1)) (path "" (reference "R15") (unit 1)))))
 (symbol
  (lib_id "PCM_Elektuur:C")
  (at 110.49 41.91 90)
  (unit 1)
  (exclude_from_sim no)
  (in_bom yes)
  (on_board yes)
  (dnp no)
  (property "Reference" "C12" (at 106.68 40.64 90) (effects (font (size 1.27 1.27))))
  (property "Value" "C" (at 114.3 40.64 90) (effects (font (size 1.27 1.27))))
  (property "Footprint" "Capacitor_SMD:C_1206_3216Metric_Pad1.33x1.80mm_HandSolder" (at 110.49 41.91 0) (effects (font (size 1.27 1.27)) (hide yes)))
  (property "Datasheet" "" (at 110.49 41.91 0) (effects (font (size 1.27 1.27)) (hide yes)))
  (property "Description" "capacitor, non-polarized/bipolar" (at 110.49 41.91 0) (effects (font (size 1.27 1.27)) (hide yes)))
  (property "Indicator" "+" (at 107.315 43.18 0) (effects (font (size 1.27 1.27)) (hide yes)))
  (property "Rating" "V" (at 113.665 42.545 0) (effects (font (size 1.27 1.27)) (justify right) (hide yes)))
  (pin "1")
  (pin "2")
  (instances (project "Am32stc8051u" (path "" (reference "C12") (unit 1)) (path "" (reference "C7") (unit 1)) (path "" (reference "C17") (unit 1)))))
 (symbol
  (lib_id "PCM_Diode_Schottky_AKL:1N5819")
  (at 97.79 73.66 180)
  (unit 1)
  (exclude_from_sim no)
  (in_bom yes)
  (on_board yes)
  (dnp no)
  (property "Reference" "D8" (at 93.98 72.39 0) (effects (font (size 1.27 1.27))))
  (property "Value" "1N5819" (at 102.87 72.39 0) (effects (font (size 1.27 1.27))))
  (property "Footprint" "Diode_SMD:D_SOD-323_HandSoldering" (at 97.79 73.66 0) (effects (font (size 1.27 1.27)) (hide yes)))
  (property "Datasheet" "https://www.tme.eu/Document/1dcb17797cd83f32e896ece3030f14cc/1n5817-19.pdf" (at 97.79 73.66 0) (effects (font (size 1.27 1.27)) (hide yes)))
  (property "Description" "DO-41 Schottky diode, 40V, 1A, Alternate KiCAD Library" (at 97.79 73.66 0) (effects (font (size 1.27 1.27)) (hide yes)))
  (pin "1")
  (pin "2")
  (instances (project "Am32stc8051u" (path "" (reference "D8") (unit 1)) (path "" (reference "D3") (unit 1)) (path "" (reference "D13") (unit 1)))))
 (symbol
  (lib_id "PCM_Diode_Schottky_AKL:SS54")
  (at 123.19 77.47 90)
  (unit 1)
  (exclude_from_sim no)
  (in_bom yes)
  (on_board yes)
  (dnp no)
  (fields_autoplaced yes)
  (property "Reference" "D10" (at 125.73 75.8824 90) (effects (font (size 1.27 1.27)) (justify right)))
  (property "Value" "SS54" (at 125.73 78.4224 90) (effects (font (size 1.27 1.27)) (justify right)))
  (property "Footprint" "Diode_SMD:D_SMA_Handsoldering" (at 123.19 77.47 0) (effects (font (size 1.27 1.27)) (hide yes)))
  (property "Datasheet" "https://www.laro.com.pl/pdf/ss56.pdf" (at 123.19 77.47 0) (effects (font (size 1.27 1.27)) (hide yes)))
  (property "Description" "SMC Schottky diode, 40V, 5A, Alternate KiCAD Library" (at 123.19 77.47 0) (effects (font (size 1.27 1.27)) (hide yes)))
  (pin "2")
  (pin "1")
  (instances (project "Am32stc8051u" (path "" (reference "D10") (unit 1)) (path "" (reference "D5") (unit 1)) (path "" (reference "D15") (unit 1)))))
 (symbol
  (lib_id "PCM_Elektuur:C")
  (at 83.82 45.72 90)
  (unit 1)
  (exclude_from_sim no)
  (in_bom yes)
  (on_board yes)
  (dnp no)
  (property "Reference" "C9" (at 80.01 44.45 90) (effects (font (size 1.27 1.27))))
  (property "Value" "C" (at 87.63 44.45 90) (effects (font (size 1.27 1.27))))
  (property "Footprint" "Capacitor_SMD:C_0805_2012Metric_Pad1.18x1.45mm_HandSolder" (at 83.82 45.72 0) (effects (font (size 1.27 1.27)) (hide yes)))
  (property "Datasheet" "" (at 83.82 45.72 0) (effects (font (size 1.27 1.27)) (hide yes)))
  (property "Description" "capacitor, non-polarized/bipolar" (at 83.82 45.72 0) (effects (font (size 1.27 1.27)) (hide yes)))
  (property "Indicator" "+" (at 80.645 46.99 0) (effects (font (size 1.27 1.27)) (hide yes)))
  (property "Rating" "V" (at 86.995 46.355 0) (effects (font (size 1.27 1.27)) (justify right) (hide yes)))
  (pin "1")
  (pin "2")
  (instances (project "Am32stc8051u" (path "" (reference "C9") (unit 1)) (path "" (reference "C4") (unit 1)) (path "" (reference "C14") (unit 1))))))
